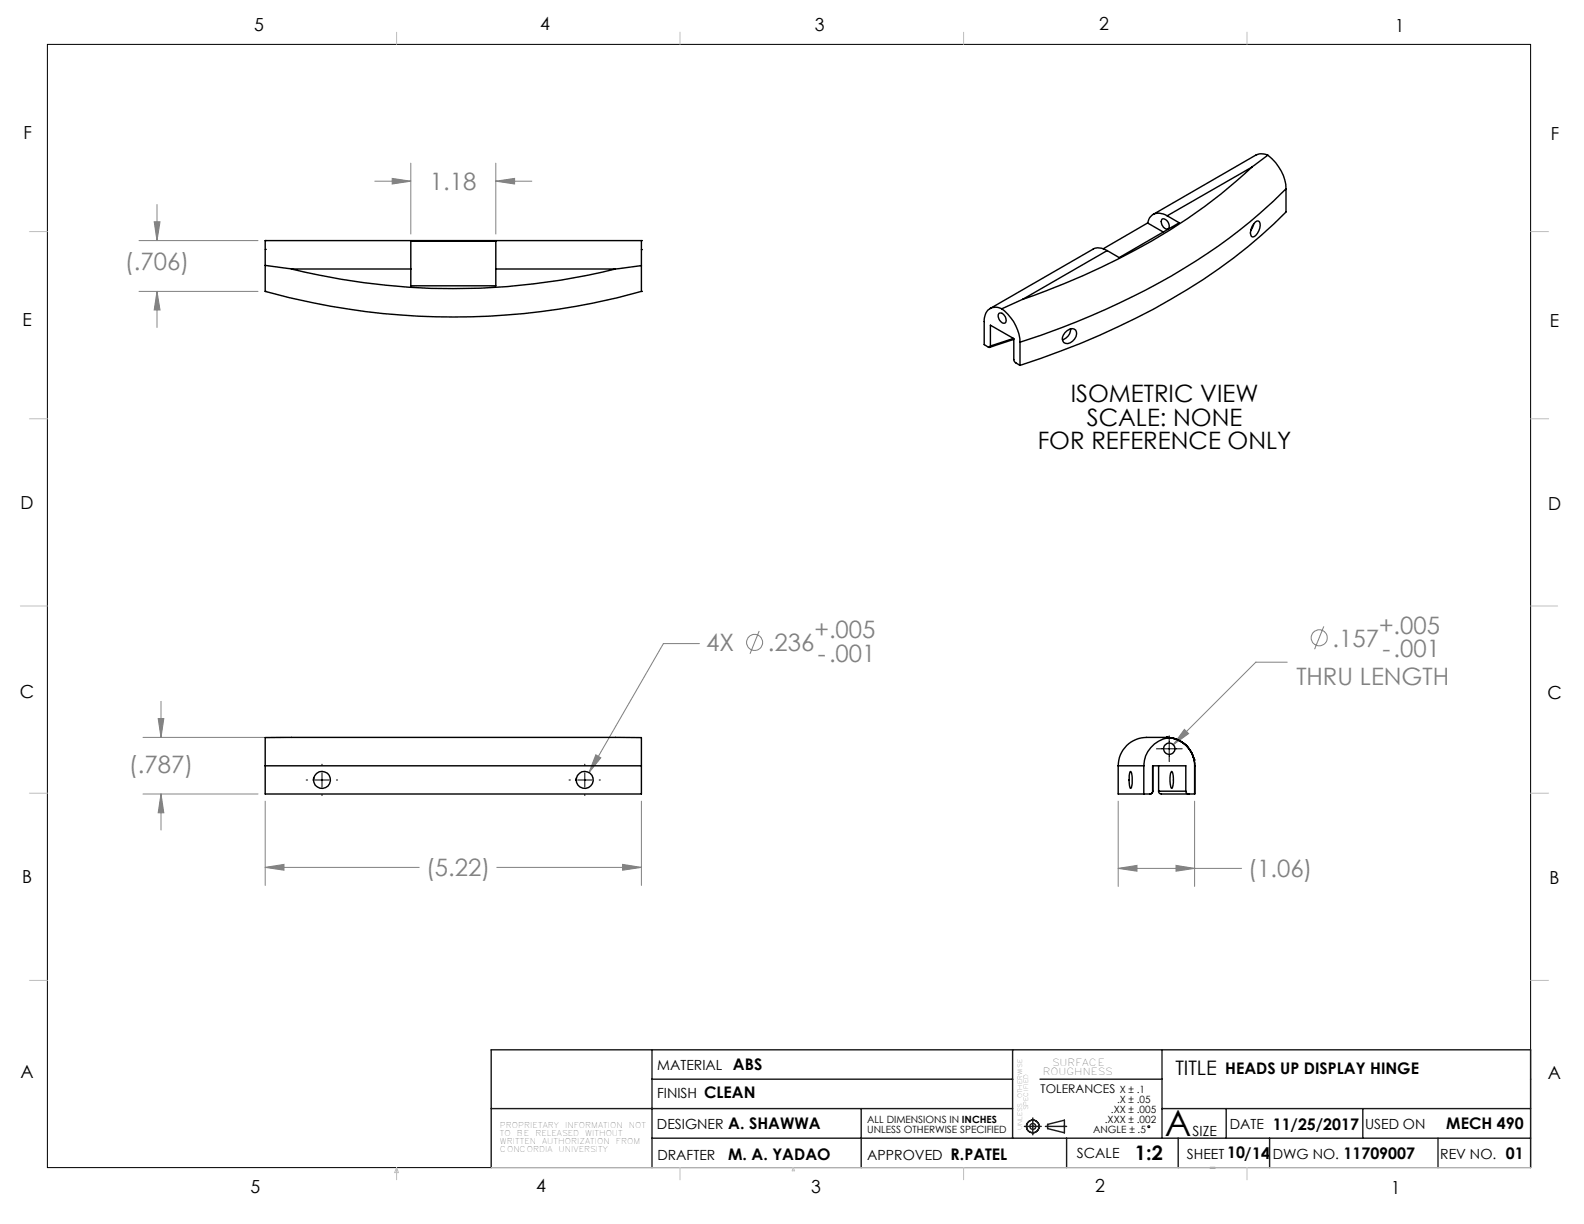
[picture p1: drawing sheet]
<svg xmlns="http://www.w3.org/2000/svg" width="279mm" height="216mm" viewBox="0 0 279 216" stroke-linecap="round" stroke-linejoin="round" font-family="sans-serif">
<g fill="none" stroke="#808080" stroke-width=".18">
<path d="M27.2 39.1h1l-.5 3.3zM27.7 36.1v6.3M66.1 32h6.4M69.2 31.5l3.3 .5-3.3 .5zM72.5 28.8v12.5M87.5 32l3.3-.5v1zM87.5 28.8v12.5M87.5 32h6.3M24.5 51.4h21M24.5 42.4h21M27.7 51.4l.5 3.3h-1zM27.7 51.4v6.3"/>
<path d="M123.4 113.5h-6.4l-13.1 22.8M133.9 111.3l-1.6 4M227 116.8h-5.5l-14.6 14.6M233.5 110.5l-1.6 4M25.2 130.1h24.9M27.9 126.8h1l-.5 3.3zM28.4 123.7v6.4M105.1 133.1l.9 .6-2.1 2.6zM208.9 128.7l.8 .7-2.8 2zM25.2 140.1h20.3M28.4 140.1l.5 3.3h-1zM28.4 140.1v6.3"/>
<path d="M46.8 153l3.3-.5v1zM46.8 141.3v14.9M46.8 153h27.1M87.6 153h25.5M109.8 152.5l3.3 .5-3.3 .5zM113.1 141.3v14.9M197.2 153.2l3.4-.6v1.1zM197.2 141.3v15.1M197.2 153.2h21.8M207.4 152.6l3.3 .6-3.3 .5zM210.7 141.3v15.1"/>
<circle cx="133.1" cy="113.3" r="1.41"/>
<circle cx="232.7" cy="112.5" r="1.41"/>
</g>
<g fill="none" stroke="#000" stroke-width=".18">
<path d="M8.4 7.8h261.6v198.2h-261.6zM54 137.6h.3M55.5 137.6h2.6M56.8 134.8v.2M56.8 136.3v2.6M59.3 137.6h.2M100.4 137.6h.2M101.9 137.6h2.5M103.2 134.8v.2M103.2 136.3v2.6M105.7 137.6h.2M204 132.1h4.5"/>
<path d="M206.2 129.8v4.5M56.8 140.1v.2M103.2 140.1v.2"/>
<circle cx="202.6" cy="198.7" r=".17"/>
</g>
<g fill="none" stroke="#191924" stroke-width=".25">
<path d="M86.6 195.5h92M115 185.2v20.8M115 190.4h63.6M151.9 195.5v10.5M178.6 185.2v15.6M180.7 198.7h3M182.2 197.2v3M183.4 190.4h21.6M184.4 198.7h3.7M184.8 198.3l2.9-.7v2.2l-2.9-.7zM205 185.2v15.6M205 195.5h65"/>
<path d="M216.3 195.5v5.3M240.4 195.5v5.3M86.6 206v-20.8h183.4v20.8M115 200.8h155M188.1 200.8v5.2M207.8 200.8v5.2M213.4 206h.9M223.9 200.8v5.2M253.6 200.8v5.2"/>
<circle cx="182.2" cy="198.7" r="1.11"/>
<circle cx="182.2" cy="198.7" r=".51"/>
</g>
<g fill="none" stroke="#c0c0c0" stroke-width=".18">
<path d="M70 5.7v2.1M119.9 5.7v2.1M170 5.7v2.1M220 5.7v2.1M5.2 40.9h3.2M270 40.9h3.2M5.2 73.9h3.2M270 73.9h3.2M3.6 106.9h4.8M270 106.9h4.7M5.2 139.9h3.2M270 139.9h3.2"/>
<path d="M5.2 172.9h3.2M270 172.9h3.2M70 206v2.1M70 206l.3 .8h-.7zM86.6 206h183.4M119.9 206v2.1M139.9 206l.3 .5h-.5zM170 206v2.1M220 206v2.1"/>
</g>
<path d="M105.1 133.1l-1.2 3.2 2.1-2.6zM46.8 153l3.3-.5v1zM109.8 152.5l3.3 .5-3.3 .5zM28.4 140.1l.5 3.3h-1zM27.9 126.8h1l-.5 3.3zM208.9 128.7l-2 2.7 2.8-2zM197.2 153.2l3.4-.6v1.1zM207.4 152.6l3.3 .6-3.3 .5zM27.7 51.4l.5 3.3h-1zM27.2 39.1h1l-.5 3.3zM69.2 31.5l3.3 .5-3.3 .5zM87.5 32l3.3-.5v1z" fill="#808080"/>
<g fill="none" stroke="#000" stroke-width=".25">
<path d="M202.4 39.3l-7.8 4.6M202.4 39.3l2.8 1.6M205 38.7a1.15 1.15 0 0 1 1.1 1.6 1.08 1.08 0 0 1-1.3-1.2zM205.9 38.1a2.12 2.12 0 0 0-3.3 .6l-.2 .6M205.9 38.1l2.1 1.2-10.6 6.1-2.1-1.2M220.8 29.5a99.7 99.7 0 0 1-26.6 17.7 139 139 0 0 1-13.8 5.6M220.8 29.5l-14.9 8.6M221.2 39.5l-.6 1.2M221.4 39.2l.6-.2a1.65 1.65 0 0 1-.2 2.2l-.3 .3-.6 .3a1.03 1.03 0 0 1-.2-1.4l.2-.5zM223.6 27.4l-2.8 2.1M223.6 27.4a8.2 8.2 0 0 1 3.2 5.9M223.6 27.4l-1-.3-1.1 .2-18.1 10.5"/>
<path d="M226.8 33.3a103.6 103.6 0 0 1-31.9 21.3l-2.5 1.1a139.2 139.2 0 0 1-12.5 4.7M226.8 33.3v4.1a100.4 100.4 0 0 1-29.5 20.2 133.4 133.4 0 0 1-17.4 6.9M46.8 51.4h.1M46.8 44h.1M46.8 42.4h.1M46.8 51.4a124.2 124.2 0 0 0 66.3 0M46.8 46.8v4.6M46.8 46.8l4.6 .6M46.8 42.4v4.4M46.8 42.4h66.3M51.4 47.4a118.8 118.8 0 0 0 57.1 0M51.4 47.4h21.1"/>
<path d="M72.5 47.4v-4.9h15v4.9M72.5 47.4v3h15v-3M87.5 47.4h21M113.1 46.8l-4.6 .6M113.1 46.8v4.6M113.1 42.4v4.4M113.1 51.4h.1M113.1 44h.1M113.1 42.4h.1M176.2 55.3a1.08 1.08 0 0 1 1.3 1.2 .52 .52 0 0 1-.5 .6 .52 .52 0 0 1-.5-.4 1.09 1.09 0 0 1-.3-1.4zM176.7 54.5a7.8 7.8 0 0 1 3.2 5.9M176.7 54.5a2.03 2.03 0 0 0-3.1 1.8v4.5l.8 .5 .3-.1v-.2"/>
<path d="M178.8 59.7l-4.1 1.3M178.8 59.9l-4.2 1.4M180.4 52.8l-3.7 1.7M187.9 58.7a1.38 1.38 0 0 1 1.8-.5 1.75 1.75 0 0 1-1.7 2.4 1.12 1.12 0 0 1-.1-1.9zM188.8 58a1.82 1.82 0 0 1-1.4 1.9M195.3 44.2a2.59 2.59 0 0 0-2.5-.2l-18.2 10.4M195.3 44.2l-14.9 8.6M174.7 61v-3.6l4.1 2.3v3.7l.3 .6 .8 .5M179.9 60.4v4.1M46.8 135.1v5h66.3v-5M46.8 135.1h66.3M46.8 135.1v-5h3.9h62.4v5"/>
<path d="M55.4 137.2l-.1 .5M101.7 137.2l-.1 .5M197.2 135.1v5h4.6M197.2 135.1h4.6M199.3 136.1h.1a4.1 4.1 0 0 1 .1 3 4.4 4.4 0 0 1-.2-3zM201.8 135.1v5M203.3 135.1v4.5l-.1 .3-.4 .2M204.4 139.6a.62 .62 0 0 0 .9 .5h4.4M204.4 139.6h.1M204.4 139.6h4.8M204.4 135.1v4.5M205.7 130.1h-1.9a5.9 5.9 0 0 0-5.4 1.8l-.8 1.2-.3 1-.1 1"/>
<path d="M205.7 130.1a5 5 0 0 1 4.9 4M205.7 130.1h.6M205.7 130.1a5.1 5.1 0 0 1 4.9 4M206.3 130.1a5.1 5.1 0 0 0-4.5 5M206.3 130.1a5 5 0 0 1 4.4 5v5h-1M206.3 130.1a5 5 0 0 1 4.4 5v5M206.7 136.1a3.7 3.7 0 0 1 0 3 4.1 4.1 0 0 1 0-3zM209.2 139.6v-4.5h-5.9v4.6l-.2 .2-.3 .2M209.2 139.6l.2 .4 .3 .1M210.6 134.1h.1M201.8 140.1h1"/>
<circle cx="56.8" cy="137.6" r="1.51"/>
<circle cx="103.1" cy="137.6" r="1.5"/>
<circle cx="206.3" cy="132.1" r="1"/>
</g>
<text font-size="6.3" x="205.5" y="200.4">A</text>
<g font-size="4.2" fill="#808080">
<text x="75.8" y="33.5">1.18</text>
<text x="22" y="47.6">(.706)</text>
<text x="143.7" y="112.6">+.005</text>
<text x="243.3" y="111.8">+.005</text>
<text x="124.6" y="114.9">4X</text>
<text x="135.5" y="114.9">.236</text>
<text x="144.2" y="116.7">-.001</text>
<text x="235" y="114">.157</text>
<text x="243.8" y="115.9">-.001</text>
<text x="228.7" y="120.9">THRU LENGTH</text>
<text x="22.8" y="136.4">(.787)</text>
<text x="75.1" y="154.6">(5.22)</text>
<text x="220.2" y="154.7">(1.06)</text>
</g>
<g font-size="4.2">
<text x="188.9" y="70.9">ISOMETRIC VIEW</text>
<text x="191.7" y="75.1">SCALE: NONE</text>
<text x="183" y="79.3">FOR REFERENCE ONLY</text>
</g>
<g font-size="3.5">
<text x="207.3" y="189.5">TITLE</text>
<text x="200.2" y="204.7">1:2</text>
</g>
<g font-size="3.2">
<text x="44.8" y="5.4">5</text>
<text x="95.3" y="5.3">4</text>
<text x="143.7" y="5.4">3</text>
<text x="193.9" y="5.4">2</text>
<text x="246.1" y="5.7">1</text>
<text x="4.1" y="24.5">F</text>
<text x="273.5" y="24.7">F</text>
<text x="4" y="57.5">E</text>
<text x="273.4" y="57.6">E</text>
<text x="3.6" y="89.8">D</text>
<text x="273.1" y="90">D</text>
<text x="3.5" y="123.1">C</text>
<text x="272.9" y="123.3">C</text>
<text x="3.9" y="155.7">B</text>
<text x="273.3" y="155.9">B</text>
<text x="3.6" y="190.2">A</text>
<text x="273" y="190.3">A</text>
<text x="44.2" y="210.4">5</text>
<text x="94.6" y="210.3">4</text>
<text x="143.1" y="210.4">3</text>
<text x="193.2" y="210.3">2</text>
<text x="245.4" y="210.6">1</text>
</g>
<g font-size="2.8">
<text x="129.3" y="188.7">ABS</text>
<text x="216.1" y="189.5">HEADS UP DISPLAY HINGE</text>
<text x="124.2" y="193.6">CLEAN</text>
<text x="128.5" y="199.2">A. SHAWWA</text>
<text x="224.5" y="199.4">11/25/2017</text>
<text x="255.1" y="199.2">MECH 490</text>
<text x="128.5" y="204.5">M. A. YADAO</text>
<text x="167.7" y="204.5">R.PATEL</text>
<text x="216.5" y="204.3">10/14</text>
<text x="237" y="204.4">11709007</text>
<text x="265.6" y="204.4">01</text>
</g>
<g font-size="2.5">
<text x="115.9" y="188.7">MATERIAL</text>
<text x="115.9" y="193.6">FINISH</text>
<text x="115.9" y="199.2">DESIGNER</text>
<text x="210.4" y="200.4">SIZE</text>
<text x="216.9" y="199.2">DATE</text>
<text x="240.8" y="199.2">USED ON</text>
<text x="115.9" y="204.5">DRAFTER</text>
<text x="153" y="204.5">APPROVED</text>
<text x="189.9" y="204.3">SCALE</text>
<text x="209.4" y="204.4">SHEET</text>
<text x="224.5" y="204.4">DWG NO.</text>
<text x="254" y="204.4">REV NO.</text>
</g>
<text font-size="2.1" x="183.6" y="192.8">TOLERANCES</text>
<g font-size="1.8">
<text x="196" y="196.4">.XX ± .005</text>
<text x="197" y="194.6">.X ± .05</text>
<text x="197.5" y="192.8">X ± .1</text>
<text x="153" y="198">ALL DIMENSIONS IN INCHES</text>
<text x="153" y="199.8">UNLESS OTHERWISE SPECIFIED</text>
<text x="192.8" y="199.9">ANGLE ± .5</text>
<text x="194.9" y="198.1">.XXX ± .002</text>
</g>
<g font-size="1.7">
<text x="183.9" y="189.6">ROUGHNESS</text>
<text x="185.6" y="187.9">SURFACE</text>
</g>
<g font-size="1.4">
<text x="88.2" y="199">PROPRIETARY</text>
<text x="88.2" y="200.4">TO</text>
<text x="88.2" y="201.8">WRITTEN</text>
<text x="88.2" y="203.2">CONCORDIA</text>
<text x="91.2" y="200.4">BE</text>
<text x="94.4" y="200.4">RELEASED</text>
<text x="95.6" y="201.8">AUTHORIZATION</text>
<text x="98.5" y="203.2">UNIVERSITY</text>
<text x="99.7" y="199">INFORMATION</text>
<text x="103.2" y="200.4">WITHOUT</text>
<text x="108.6" y="201.8">FROM</text>
<text x="110.9" y="199">NOT</text>
</g>
<g font-size="1.1">
<text x="180.3" y="193.7" transform="rotate(-90 180.3 193.7)">OTHERWISE</text>
<text x="181.4" y="195.8" transform="rotate(-90 181.4 195.8)">SPECIFIED</text>
<text x="180.3" y="199.3" transform="rotate(-90 180.3 199.3)">UNLESS</text>
</g>
</svg>
